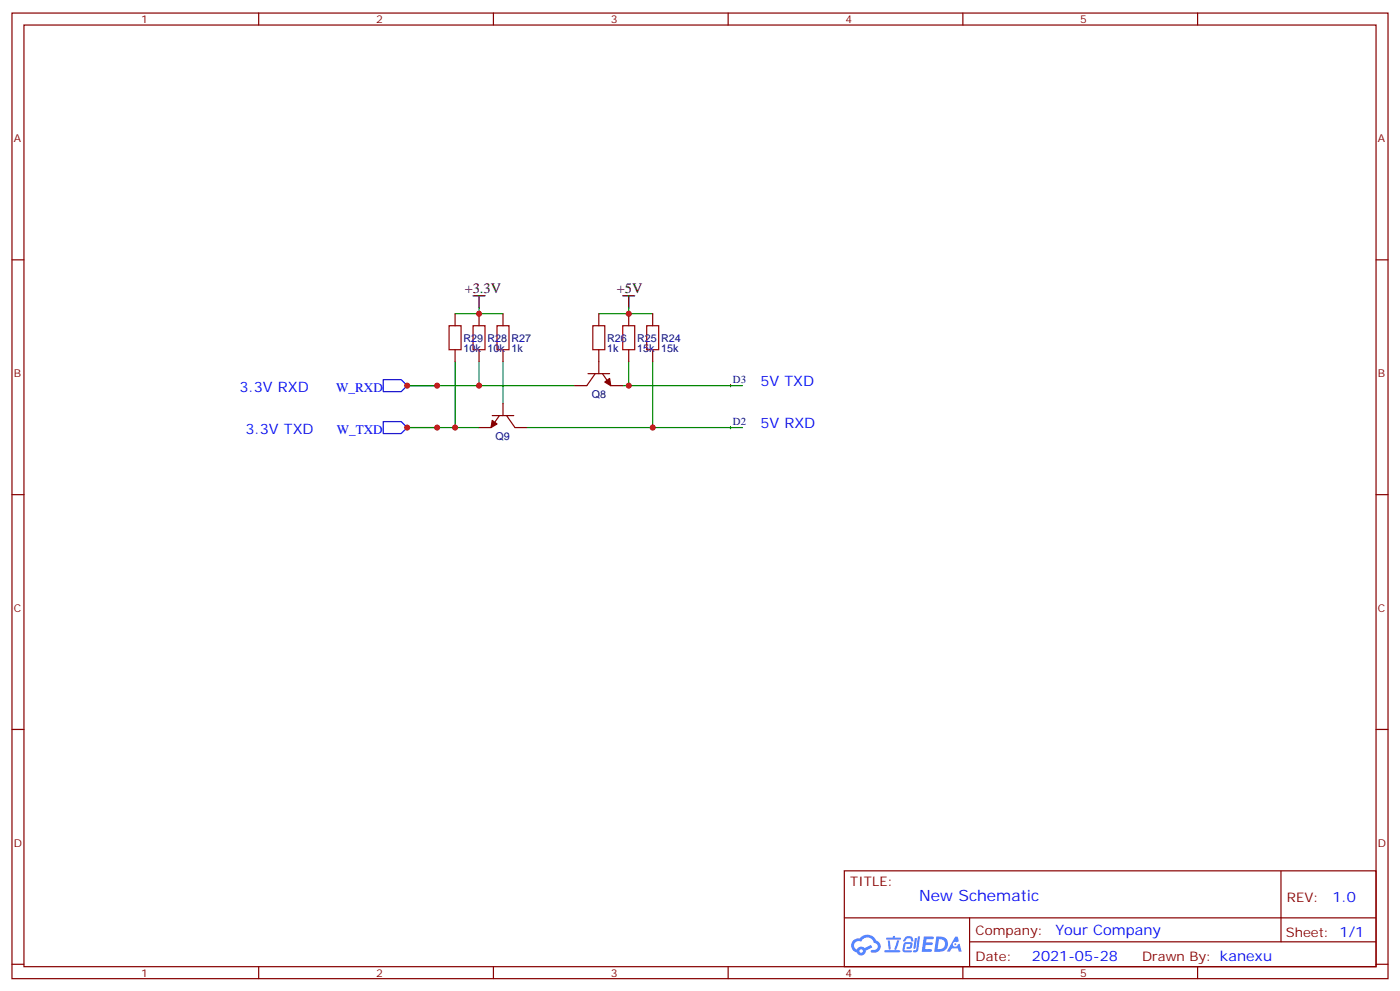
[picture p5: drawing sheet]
<svg xmlns="http://www.w3.org/2000/svg" width="412mm" height="292mm" viewBox="0 0 412 292" stroke-linecap="round" stroke-linejoin="round" font-family="sans-serif">
<g fill="none" stroke="#870000" stroke-width=".35">
<path d="M3.5 3.8h405.4v284.4h-405.4zM7.1 7.4h398.2v277.3h-398.2zM76.2 3.8v3.6M145.3 3.8v3.6M214.5 3.8v3.6M283.6 3.8v3.6M352.8 3.8v3.6M3.5 76.5h3.6M405.3 76.5h3.6M3.5 145.7h3.6M405.3 145.7h3.6M3.5 214.8h3.6"/>
<path d="M405.3 214.8h3.6M248.7 256.4h156.6v28.3h-156.6zM377.3 256.5v20.8M248.7 270.3h156.5M285.6 277.3h119.6M285.6 270.3v14.1M3.5 284h3.6M76.2 284.7v3.5M145.3 284.7v3.5M214.5 284.7v3.5M283.6 284.7v3.5M352.8 284.7v3.5"/>
<path d="M405.3 284h3.6"/>
</g>
<g fill="#5487ff">
<path d="M272.1 275.8h2.6l.3 .2-.1 .5-2 .1-.1 .9h1.6l.4 .4-.4 .4h-1.7l-.2 1.2h1.8l.3 .4-.2 .3-2.9 .1z"/>
<path d="M281.4 275.8h.7l.4 1.3-.7 .4a.74 .74 0 0 0-1.1 .3 .74 .74 0 0 0 .5 1 .74 .74 0 0 0 .9-.7l.5-.2 .7 2.3h-.9l-.2-.9h-1.9l-.5 .9h-.9z"/>
<path d="M269.5 276.2h.6l-.4 2.9a.31 .31 0 0 1-.3 .3 .31 .31 0 0 1-.3-.3z"/>
<path d="M270.4 275.7h.6l-.5 4a.89 .89 0 0 1-.7 .7 .89 .89 0 0 1-.9-.3l1-.5z"/>
<path d="M266.8 275.9l.6-.2 1.2 .1 .5 1.3-.6 .1-.4-.9-1 .1a.95 .95 0 0 1-1 .8l-.1-.2z"/>
<path d="M266.4 277.6l1.8-.2a1.04 1.04 0 0 1 .6 1.1 1.04 1.04 0 0 1-.8 .9h-.7a.29 .29 0 0 1-.3-.3 .29 .29 0 0 1 .3-.3h.7l.2-.8-1.4 .1-.4 1.7h1.9a.29 .29 0 0 1 .3 .4 .29 .29 0 0 1-.3 .2h-2l-.4-.3 .2-2.1z"/>
<path d="M260.5 279.8h4.4a.3 .3 0 0 1 .3 .3 .3 .3 0 0 1-.3 .3h-4.3z"/>
<path d="M264.3 276.9h.6l-.5 1.7a1.02 1.02 0 0 1-.7 1.1l-.2-.3z"/>
<path d="M261.5 277h.6l.3 2.3-.3 .3-.3-.2z"/>
<path d="M261.1 276.1h1.9l.2-.5h.5l-.1 .5h1.5a.29 .29 0 0 1 .3 .3 .29 .29 0 0 1-.3 .3h-3.9z"/>
<path d="M275.8 275.8l-.6 4.5h1.4a2.27 2.27 0 0 0 2.7-2.3 2.27 2.27 0 0 0-2.7-2.2zM276.6 276.6a1.5 1.5 0 0 1 1.8 1.5 1.5 1.5 0 0 1-1.9 1.4h-.3z"/>
<path d="M251.4 276.9a2.09 2.09 0 0 0 1 3.6 1.37 1.37 0 0 0 1.5 .8 1.37 1.37 0 0 0 1.1-1.4l2-.9-.5-.7-1.8 .9a1.4 1.4 0 0 0-2.3 .4 1.32 1.32 0 0 1-.6-1.8 1.32 1.32 0 0 1 1.9-.5 2.02 2.02 0 0 1 2-1.2 2.02 2.02 0 0 1 1.8 1.6 1.09 1.09 0 0 1 1.1 1.3 1.09 1.09 0 0 1-1.6 .7 .41 .41 0 0 0-.5 .4 .41 .41 0 0 0 .4 .4 1.89 1.89 0 0 0 2.4-1.1 1.89 1.89 0 0 0-1.2-2.4 2.98 2.98 0 0 0-5-.7l-1 .2zM253.2 280.1a.52 .52 0 0 1 1 0 .52 .52 0 0 1-1 0z"/>
<circle cx="281.4" cy="278" r=".28"/>
</g>
<g fill="none" stroke="#008700" stroke-width=".35">
<path d="M134.1 92.4h14.1M141.1 90.6v1.8M176.4 92.4h15.9M185.2 90.6v1.8M119.9 113.6h49.4M134.1 106.5v19.4M141.1 106.5v7.1M148.2 106.5v12.4M183.4 113.6h35.3M185.2 106.5v7.1M192.3 106.5v19.4M119.9 125.9h21.2"/>
<path d="M155.2 125.9h63.5"/>
</g>
<path d="M214.8 113.6h.7M215.2 113.2v.7M214.8 125.9h.7M215.2 125.6v.7" fill="none" stroke="#000" stroke-width=".29"/>
<path d="M112.9 111.8h5.3l1.7 1.8-1.7 1.7h-5.3zM112.9 124.1h5.3l1.7 1.8-1.7 1.8h-5.3z" fill="none" stroke="#00f" stroke-width=".35"/>
<path d="M139.3 87.1h3.6M141.1 87.1v3.5M183.4 87.1h3.6M185.2 87.1v3.5" fill="none" stroke="#000" stroke-width=".35"/>
<path d="M132.3 95.9h3.5v7.1h-3.5zM139.3 95.9h3.6v7.1h-3.6zM146.4 95.9h3.5v7.1h-3.5zM174.6 95.9h3.6v7.1h-3.6zM183.4 95.9h3.6v7.1h-3.6zM190.5 95.9h3.5v7.1h-3.5z" fill="none" stroke="#a10000" stroke-width=".35"/>
<g fill="none" stroke="#870000" stroke-width=".35">
<path d="M134.1 92.4v3.5M141.1 92.4v3.5M148.2 92.4v3.5M176.4 92.4v3.5M185.2 92.4v3.5M192.3 92.4v3.5M134.1 103v3.5M141.1 103v3.5M148.2 103v3.5M148.2 118.9v3.5M173.2 110h6.4M175.3 110l-2.4 3.6h-3.6"/>
<path d="M176.4 103v7M177.4 110l2.5 3.6h3.5M185.2 103v3.5M192.3 103v3.5M145 122.4h6.3M147.1 122.4l-2.5 3.5h-3.5M149.2 122.4l2.5 3.5h3.5"/>
</g>
<g fill="#870000" stroke="#870000" stroke-width=".35">
<path d="M178.2 112.5l1.4-1.1 .3 2.2z"/>
<path d="M145 123.8l1.4 1-1.8 1.1z"/>
</g>
<g fill="#c00">
<circle cx="192.3" cy="125.9" r=".88"/>
<circle cx="134.1" cy="125.9" r=".88"/>
<circle cx="185.2" cy="113.6" r=".88"/>
<circle cx="185.2" cy="92.4" r=".88"/>
<circle cx="141.1" cy="92.4" r=".88"/>
<circle cx="119.9" cy="125.9" r=".88"/>
<circle cx="141.1" cy="113.6" r=".88"/>
<circle cx="128.8" cy="125.9" r=".88"/>
<circle cx="128.8" cy="113.6" r=".88"/>
<circle cx="119.9" cy="113.6" r=".88"/>
</g>
<text font-size="4.6" fill="#00f" x="270.8" y="265.5">New Schematic</text>
<g font-size="4.2">
<text x="136.9" y="86.4">+3.3V</text>
<text x="181.7" y="86.4">+5V</text>
</g>
<g font-size="4.2" fill="#00f">
<text x="224" y="113.6">5V TXD</text>
<text x="70.6" y="115.3">3.3V RXD</text>
<text x="224" y="125.9">5V RXD</text>
<text x="72.3" y="127.7">3.3V TXD</text>
<text x="392.5" y="265.7">1.0</text>
<text x="310.9" y="275.3">Your Company</text>
<text x="304" y="283.1">2021-05-28</text>
</g>
<g font-size="3.9" fill="#00f">
<text x="99" y="115.4">W_RXD</text>
<text x="99.2" y="127.8">W_TXD</text>
</g>
<g font-size="3.9" fill="#800">
<text x="250.5" y="261">TITLE:</text>
<text x="379.1" y="265.7">REV:</text>
<text x="287.4" y="275.2">Company:</text>
<text x="378.7" y="275.8">Sheet: 1/1</text>
<text x="287.4" y="282.9">Date:</text>
<text x="336.4" y="283">Drawn By: kanexu</text>
</g>
<g font-size="3.2" fill="#800">
<text x="41.6" y="6.8">1</text>
<text x="110.8" y="6.8">2</text>
<text x="179.9" y="6.8">3</text>
<text x="249.1" y="6.8">4</text>
<text x="318.2" y="6.8">5</text>
<text x="4.1" y="41.9">A</text>
<text x="405.9" y="41.9">A</text>
<text x="4.1" y="111.1">B</text>
<text x="405.9" y="111.1">B</text>
<text x="4.1" y="180.2">C</text>
<text x="405.9" y="180.2">C</text>
<text x="4.1" y="249.4">D</text>
<text x="405.9" y="249.4">D</text>
<text x="41.6" y="287.7">1</text>
<text x="110.8" y="287.7">2</text>
<text x="179.9" y="287.7">3</text>
<text x="249.1" y="287.7">4</text>
<text x="318.2" y="287.7">5</text>
</g>
<g font-size="3.2" fill="#000080">
<text x="136.5" y="100.6">R29</text>
<text x="143.6" y="100.6">R28</text>
<text x="150.6" y="100.6">R27</text>
<text x="178.9" y="100.6">R26</text>
<text x="187.7" y="100.6">R25</text>
<text x="194.7" y="100.6">R24</text>
<text x="136.5" y="103.8">10k</text>
<text x="143.6" y="103.8">10k</text>
<text x="150.6" y="103.8">1k</text>
<text x="178.9" y="103.8">1k</text>
<text x="187.7" y="103.8">15k</text>
<text x="194.7" y="103.8">15k</text>
<text x="215.9" y="112.7">D3</text>
<text x="174.3" y="117.3">Q8</text>
<text x="215.9" y="125">D2</text>
<text x="146" y="129.6">Q9</text>
</g>
</svg>
